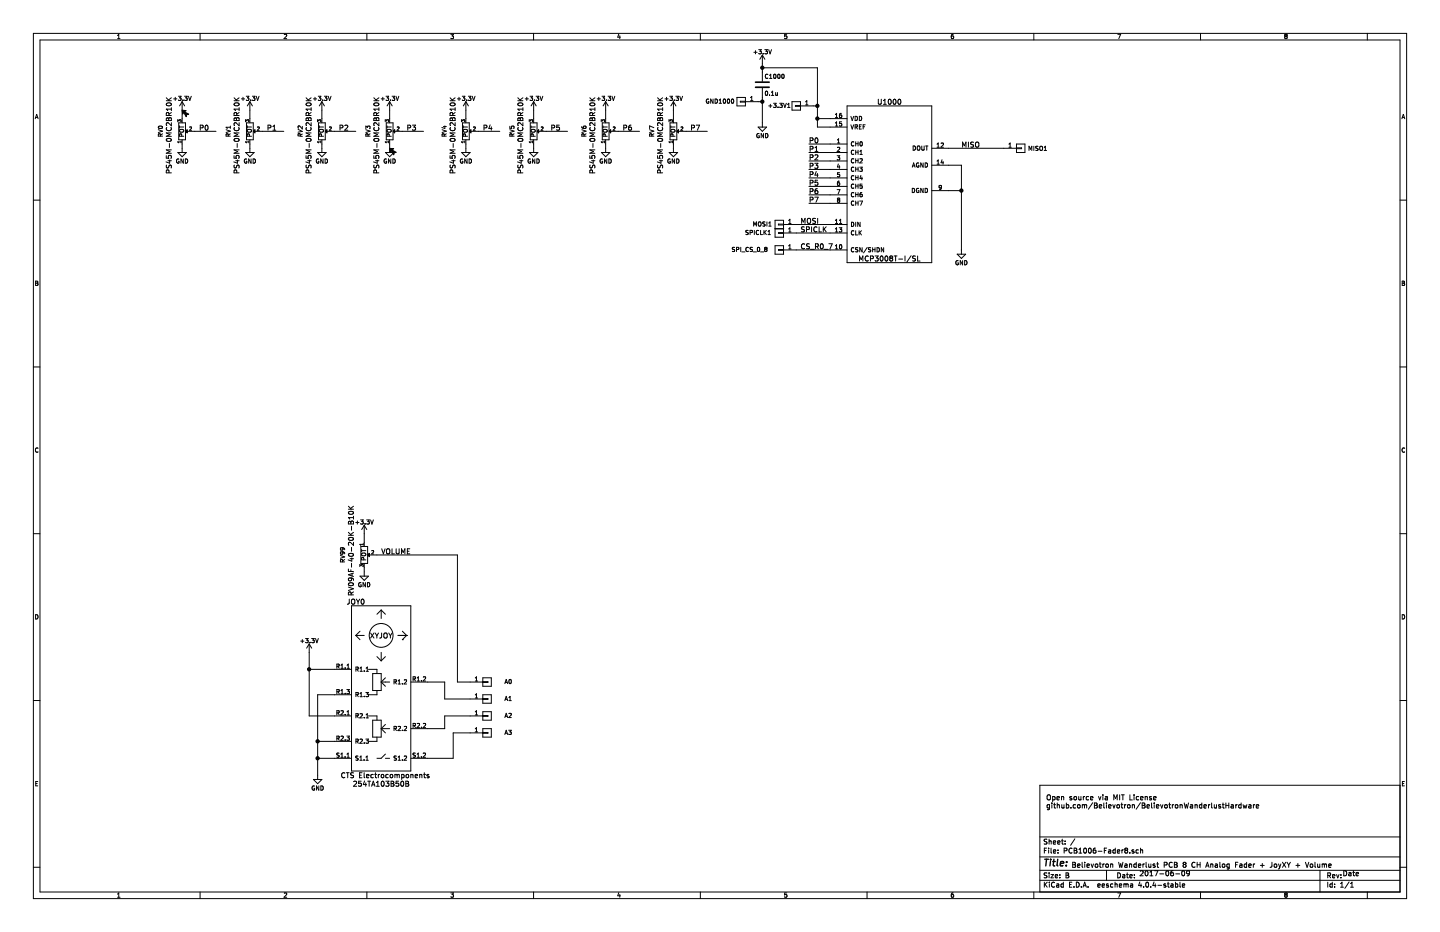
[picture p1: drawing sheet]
EESchema Schematic File Version 2
LIBS:74xgxx
LIBS:74xx
LIBS:ac-dc
LIBS:actel
LIBS:adc-dac
LIBS:Altera
LIBS:analog_devices
LIBS:analog_switches
LIBS:atmel
LIBS:audio
LIBS:battery_management
LIBS:bbd
LIBS:brooktre
LIBS:cmos_ieee
LIBS:cmos4000
LIBS:conn
LIBS:contrib
LIBS:cypress
LIBS:dc-dc
LIBS:device
LIBS:digital-audio
LIBS:diode
LIBS:display
LIBS:dsp
LIBS:elec-unifil
LIBS:ESD_Protection
LIBS:ftdi
LIBS:gennum
LIBS:graphic
LIBS:hc11
LIBS:intel
LIBS:interface
LIBS:ir
LIBS:Lattice
LIBS:linear
LIBS:logo
LIBS:maxim
LIBS:memory
LIBS:microchip
LIBS:microchip_dspic33dsc
LIBS:microchip_pic10mcu
LIBS:microchip_pic12mcu
LIBS:microchip_pic16mcu
LIBS:microchip_pic18mcu
LIBS:microchip_pic32mcu
LIBS:microcontrollers
LIBS:motor_drivers
LIBS:motorola
LIBS:msp430
LIBS:nordicsemi
LIBS:nxp_armmcu
LIBS:onsemi
LIBS:opto
LIBS:Oscillators
LIBS:philips
LIBS:power
LIBS:Power_Management
LIBS:powerint
LIBS:pspice
LIBS:references
LIBS:regul
LIBS:relays
LIBS:rfcom
LIBS:sensors
LIBS:silabs
LIBS:siliconi
LIBS:stm8
LIBS:stm32
LIBS:supertex
LIBS:switches
LIBS:texas
LIBS:transf
LIBS:transistors
LIBS:ttl_ieee
LIBS:valves
LIBS:video
LIBS:Worldsemi
LIBS:Xicor
LIBS:xilinx
LIBS:Zilog
LIBS:believotron_wanderlust
LIBS:PCB1006-Fader8-cache
EELAYER 25 0
EELAYER END
$Descr B 17000 11000
encoding utf-8
Sheet 1 1
Title ""
Date ""
Rev ""
Comp ""
Comment1 ""
Comment2 ""
Comment3 ""
Comment4 ""
$EndDescr
$Comp
L POT RV0
U 1 1
P 2150 1550
F 0 "RV0" H 2150 1300 50  0000 C CNN
F 1 "POT" H 2150 1550 50  0000 C CNN
F 2 "Liberry:LINEAR_POT_TT_ELECTRONICS_PS45M" H 2150 1550 50  0001 C CNN
F 3 "" H 2150 1550 50  0000 C CNN
F 4 "TT-ELECTRONICS_BI" H 2150 1550 60  0001 C CNN "MFG"
F 5 "PS45M-0MC2BR10K" H 2100 1400 60  0000 C CNN "MPN"
	1    2150 1550
	0    1    -1   0   
$EndComp
$Comp
L GND #PWR01
U 1 1
P 2150 1750
F 0 "#PWR01" H 2150 1500 50  0001 C CNN
F 1 "GND" H 2150 1600 50  0000 C CNN
F 2 "" H 2150 1750 50  0000 C CNN
F 3 "" H 2150 1750 50  0000 C CNN
	1    2150 1750
	1    0    0    -1  
$EndComp
$Comp
L +3.3V #PWR02
U 1 1
P 2150 1300
F 0 "#PWR02" H 2150 1150 50  0001 C CNN
F 1 "+3.3V" H 2150 1440 50  0000 C CNN
F 2 "" H 2150 1300 50  0000 C CNN
F 3 "" H 2150 1300 50  0000 C CNN
	1    2150 1300
	1    0    0    -1  
$EndComp
Text Label 2350 1550 0    60   ~ 0
P0
$Comp
L POT RV1
U 1 1
P 2950 1550
F 0 "RV1" H 2950 1300 50  0000 C CNN
F 1 "POT" H 2950 1550 50  0000 C CNN
F 2 "Liberry:LINEAR_POT_TT_ELECTRONICS_PS45M" H 2950 1550 50  0001 C CNN
F 3 "" H 2950 1550 50  0000 C CNN
F 4 "TT-ELECTRONICS_BI" H 2950 1550 60  0001 C CNN "MFG"
F 5 "PS45M-0MC2BR10K" H 2900 1400 60  0000 C CNN "MPN"
	1    2950 1550
	0    1    -1   0   
$EndComp
$Comp
L GND #PWR03
U 1 1
P 2950 1750
F 0 "#PWR03" H 2950 1500 50  0001 C CNN
F 1 "GND" H 2950 1600 50  0000 C CNN
F 2 "" H 2950 1750 50  0000 C CNN
F 3 "" H 2950 1750 50  0000 C CNN
	1    2950 1750
	1    0    0    -1  
$EndComp
$Comp
L +3.3V #PWR04
U 1 1
P 2950 1300
F 0 "#PWR04" H 2950 1150 50  0001 C CNN
F 1 "+3.3V" H 2950 1440 50  0000 C CNN
F 2 "" H 2950 1300 50  0000 C CNN
F 3 "" H 2950 1300 50  0000 C CNN
	1    2950 1300
	1    0    0    -1  
$EndComp
Text Label 3150 1550 0    60   ~ 0
P1
$Comp
L POT RV2
U 1 1
P 3800 1550
F 0 "RV2" H 3800 1300 50  0000 C CIN
F 1 "POT" H 3800 1550 50  0000 C CNN
F 2 "Liberry:LINEAR_POT_TT_ELECTRONICS_PS45M" H 3800 1550 50  0001 C CNN
F 3 "" H 3800 1550 50  0000 C CNN
F 4 "TT-ELECTRONICS_BI" H 3800 1550 60  0001 C CNN "MFG"
F 5 "PS45M-0MC2BR10K" H 3750 1400 60  0000 C CNN "MPN"
	1    3800 1550
	0    1    -1   0   
$EndComp
$Comp
L GND #PWR05
U 1 1
P 3800 1750
F 0 "#PWR05" H 3800 1500 50  0001 C CNN
F 1 "GND" H 3800 1600 50  0000 C CNN
F 2 "" H 3800 1750 50  0000 C CNN
F 3 "" H 3800 1750 50  0000 C CNN
	1    3800 1750
	1    0    0    -1  
$EndComp
$Comp
L +3.3V #PWR06
U 1 1
P 3800 1300
F 0 "#PWR06" H 3800 1150 50  0001 C CNN
F 1 "+3.3V" H 3800 1440 50  0000 C CNN
F 2 "" H 3800 1300 50  0000 C CNN
F 3 "" H 3800 1300 50  0000 C CNN
	1    3800 1300
	1    0    0    -1  
$EndComp
Text Label 4000 1550 0    60   ~ 0
P2
$Comp
L POT RV3
U 1 1
P 4600 1550
F 0 "RV3" H 4600 1300 50  0000 C CNN
F 1 "POT" H 4600 1550 50  0000 C CNN
F 2 "Liberry:LINEAR_POT_TT_ELECTRONICS_PS45M" H 4600 1550 50  0001 C CNN
F 3 "" H 4600 1550 50  0000 C CNN
F 4 "TT-ELECTRONICS_BI" H 4600 1550 60  0001 C CNN "MFG"
F 5 "PS45M-0MC2BR10K" H 4550 1400 60  0000 C CNN "MPN"
	1    4600 1550
	0    1    -1   0   
$EndComp
$Comp
L GND #PWR07
U 1 1
P 4600 1750
F 0 "#PWR07" H 4600 1500 50  0001 C CNN
F 1 "GND" H 4600 1600 50  0000 C CNN
F 2 "" H 4600 1750 50  0000 C CNN
F 3 "" H 4600 1750 50  0000 C CNN
	1    4600 1750
	1    0    0    -1  
$EndComp
$Comp
L +3.3V #PWR08
U 1 1
P 4600 1300
F 0 "#PWR08" H 4600 1150 50  0001 C CNN
F 1 "+3.3V" H 4600 1440 50  0000 C CNN
F 2 "" H 4600 1300 50  0000 C CNN
F 3 "" H 4600 1300 50  0000 C CNN
	1    4600 1300
	1    0    0    -1  
$EndComp
Text Label 4800 1550 0    60   ~ 0
P3
$Comp
L POT RV4
U 1 1
P 5500 1550
F 0 "RV4" H 5500 1300 50  0000 C CNN
F 1 "POT" H 5500 1550 50  0000 C CNN
F 2 "Liberry:LINEAR_POT_TT_ELECTRONICS_PS45M" H 5500 1550 50  0001 C CNN
F 3 "" H 5500 1550 50  0000 C CNN
F 4 "TT-ELECTRONICS_BI" H 5500 1550 60  0001 C CNN "MFG"
F 5 "PS45M-0MC2BR10K" H 5450 1400 60  0000 C CNN "MPN"
	1    5500 1550
	0    1    -1   0   
$EndComp
$Comp
L GND #PWR09
U 1 1
P 5500 1750
F 0 "#PWR09" H 5500 1500 50  0001 C CNN
F 1 "GND" H 5500 1600 50  0000 C CNN
F 2 "" H 5500 1750 50  0000 C CNN
F 3 "" H 5500 1750 50  0000 C CNN
	1    5500 1750
	1    0    0    -1  
$EndComp
$Comp
L +3.3V #PWR010
U 1 1
P 5500 1300
F 0 "#PWR010" H 5500 1150 50  0001 C CNN
F 1 "+3.3V" H 5500 1440 50  0000 C CNN
F 2 "" H 5500 1300 50  0000 C CNN
F 3 "" H 5500 1300 50  0000 C CNN
	1    5500 1300
	1    0    0    -1  
$EndComp
Text Label 5700 1550 0    60   ~ 0
P4
$Comp
L POT RV5
U 1 1
P 6300 1550
F 0 "RV5" H 6300 1300 50  0000 C CNN
F 1 "POT" H 6300 1550 50  0000 C CNN
F 2 "Liberry:LINEAR_POT_TT_ELECTRONICS_PS45M" H 6300 1550 50  0001 C CNN
F 3 "" H 6300 1550 50  0000 C CNN
F 4 "TT-ELECTRONICS_BI" H 6300 1550 60  0001 C CNN "MFG"
F 5 "PS45M-0MC2BR10K" H 6250 1400 60  0000 C CNN "MPN"
	1    6300 1550
	0    1    -1   0   
$EndComp
$Comp
L GND #PWR011
U 1 1
P 6300 1750
F 0 "#PWR011" H 6300 1500 50  0001 C CNN
F 1 "GND" H 6300 1600 50  0000 C CNN
F 2 "" H 6300 1750 50  0000 C CNN
F 3 "" H 6300 1750 50  0000 C CNN
	1    6300 1750
	1    0    0    -1  
$EndComp
$Comp
L +3.3V #PWR012
U 1 1
P 6300 1300
F 0 "#PWR012" H 6300 1150 50  0001 C CNN
F 1 "+3.3V" H 6300 1440 50  0000 C CNN
F 2 "" H 6300 1300 50  0000 C CNN
F 3 "" H 6300 1300 50  0000 C CNN
	1    6300 1300
	1    0    0    -1  
$EndComp
Text Label 6500 1550 0    60   ~ 0
P5
$Comp
L POT RV6
U 1 1
P 7150 1550
F 0 "RV6" H 7150 1300 50  0000 C CNN
F 1 "POT" H 7150 1550 50  0000 C CNN
F 2 "Liberry:LINEAR_POT_TT_ELECTRONICS_PS45M" H 7150 1550 50  0001 C CNN
F 3 "" H 7150 1550 50  0000 C CNN
F 4 "TT-ELECTRONICS_BI" H 7150 1550 60  0001 C CNN "MFG"
F 5 "PS45M-0MC2BR10K" H 7100 1400 60  0000 C CNN "MPN"
	1    7150 1550
	0    1    -1   0   
$EndComp
$Comp
L GND #PWR013
U 1 1
P 7150 1750
F 0 "#PWR013" H 7150 1500 50  0001 C CNN
F 1 "GND" H 7150 1600 50  0000 C CNN
F 2 "" H 7150 1750 50  0000 C CNN
F 3 "" H 7150 1750 50  0000 C CNN
	1    7150 1750
	1    0    0    -1  
$EndComp
$Comp
L +3.3V #PWR014
U 1 1
P 7150 1300
F 0 "#PWR014" H 7150 1150 50  0001 C CNN
F 1 "+3.3V" H 7150 1440 50  0000 C CNN
F 2 "" H 7150 1300 50  0000 C CNN
F 3 "" H 7150 1300 50  0000 C CNN
	1    7150 1300
	1    0    0    -1  
$EndComp
Text Label 7350 1550 0    60   ~ 0
P6
$Comp
L POT RV7
U 1 1
P 7950 1550
F 0 "RV7" H 7950 1300 50  0000 C CNN
F 1 "POT" H 7950 1550 50  0000 C CNN
F 2 "Liberry:LINEAR_POT_TT_ELECTRONICS_PS45M" H 7950 1550 50  0001 C CNN
F 3 "" H 7950 1550 50  0000 C CNN
F 4 "TT-ELECTRONICS_BI" H 7950 1550 60  0001 C CNN "MFG"
F 5 "PS45M-0MC2BR10K" H 7900 1400 60  0000 C CNN "MPN"
	1    7950 1550
	0    1    -1   0   
$EndComp
$Comp
L GND #PWR015
U 1 1
P 7950 1750
F 0 "#PWR015" H 7950 1500 50  0001 C CNN
F 1 "GND" H 7950 1600 50  0000 C CNN
F 2 "" H 7950 1750 50  0000 C CNN
F 3 "" H 7950 1750 50  0000 C CNN
	1    7950 1750
	1    0    0    -1  
$EndComp
$Comp
L +3.3V #PWR016
U 1 1
P 7950 1300
F 0 "#PWR016" H 7950 1150 50  0001 C CNN
F 1 "+3.3V" H 7950 1440 50  0000 C CNN
F 2 "" H 7950 1300 50  0000 C CNN
F 3 "" H 7950 1300 50  0000 C CNN
	1    7950 1300
	1    0    0    -1  
$EndComp
Text Label 8150 1550 0    60   ~ 0
P7
$Comp
L MCP3008T-I/SL U1000
U 1 1
P 10500 2100
F 0 "U1000" H 10500 3000 60  0000 C CNN
F 1 "MCP3008T-I/SL" H 10500 1150 60  0000 C CNN
F 2 "Liberry:SOIC-16" H 10500 2100 60  0001 C CNN
F 3 "" H 10500 2100 60  0001 C CNN
F 4 "Microchip" H 10500 2100 60  0001 C CNN "MFG"
F 5 "MCP3008T-I/SL" H 10500 2100 60  0001 C CNN "MPN"
	1    10500 2100
	1    0    0    -1  
$EndComp
$Comp
L C C1000
U 1 1
P 9000 1000
F 0 "C1000" H 9025 1100 50  0000 L CNN
F 1 "0.1u" H 9025 900 50  0000 L CNN
F 2 "Capacitors_SMD:C_0603" H 9038 850 50  0001 C CNN
F 3 "" H 9000 1000 50  0000 C CNN
F 4 "Yaego" H 9000 1000 60  0001 C CNN "MFG"
F 5 "CC0603KRX7R9BB104" H 9000 1000 60  0001 C CNN "MPN"
	1    9000 1000
	1    0    0    -1  
$EndComp
$Comp
L GND #PWR017
U 1 1
P 9000 1450
F 0 "#PWR017" H 9000 1200 50  0001 C CNN
F 1 "GND" H 9000 1300 50  0000 C CNN
F 2 "" H 9000 1450 50  0000 C CNN
F 3 "" H 9000 1450 50  0000 C CNN
	1    9000 1450
	1    0    0    -1  
$EndComp
$Comp
L +3.3V #PWR018
U 1 1
P 9000 750
F 0 "#PWR018" H 9000 600 50  0001 C CNN
F 1 "+3.3V" H 9000 890 50  0000 C CNN
F 2 "" H 9000 750 50  0000 C CNN
F 3 "" H 9000 750 50  0000 C CNN
	1    9000 750 
	1    0    0    -1  
$EndComp
Text Label 9550 1700 0    60   ~ 0
P0
$Comp
L GND #PWR019
U 1 1
P 11350 2950
F 0 "#PWR019" H 11350 2700 50  0001 C CNN
F 1 "GND" H 11350 2800 50  0000 C CNN
F 2 "" H 11350 2950 50  0000 C CNN
F 3 "" H 11350 2950 50  0000 C CNN
	1    11350 2950
	1    0    0    -1  
$EndComp
$Comp
L CONN_01X01 MOSI1
U 1 1
P 9200 2650
F 0 "MOSI1" H 9400 2650 50  0000 C CNN
F 1 "CONN_01X01" V 9300 2650 50  0001 C CNN
F 2 "Liberry:TH_0.1_1x2_Jumper" H 9200 2650 50  0001 C CNN
F 3 "" H 9200 2650 50  0000 C CNN
F 4 "PCB" H 9200 2650 60  0001 C CNN "MFG"
F 5 "ON_PCB" H 9200 2650 60  0001 C CNN "MPN"
	1    9200 2650
	-1   0    0    1   
$EndComp
$Comp
L CONN_01X01 SPICLK1
U 1 1
P 9200 2750
F 0 "SPICLK1" H 9450 2750 50  0000 C CNN
F 1 "CONN_01X01" V 9300 2750 50  0001 C CNN
F 2 "Liberry:TH_0.1_1x2_Jumper" H 9200 2750 50  0001 C CNN
F 3 "" H 9200 2750 50  0000 C CNN
F 4 "PCB" H 9200 2750 60  0001 C CNN "MFG"
F 5 "ON_PCB" H 9200 2750 60  0001 C CNN "MPN"
	1    9200 2750
	-1   0    0    1   
$EndComp
$Comp
L CONN_01X01 SPI_CS_0_8
U 1 1
P 9200 2950
F 0 "SPI_CS_0_8" H 9550 2950 50  0000 C CNN
F 1 "CONN_01X01" V 9300 2950 50  0001 C CNN
F 2 "Liberry:TH_0.1_1x2_Jumper" H 9200 2950 50  0001 C CNN
F 3 "" H 9200 2950 50  0000 C CNN
F 4 "PCB" H 9200 2950 60  0001 C CNN "MFG"
F 5 "ON_PCB" H 9200 2950 60  0001 C CNN "MPN"
	1    9200 2950
	-1   0    0    1   
$EndComp
$Comp
L CONN_01X01 MISO1
U 1 1
P 12050 1750
F 0 "MISO1" H 12250 1750 50  0000 C CNN
F 1 "CONN_01X01" V 12150 1750 50  0001 C CNN
F 2 "Liberry:TH_0.1_1x2_Jumper" H 12050 1750 50  0001 C CNN
F 3 "" H 12050 1750 50  0000 C CNN
F 4 "PCB" H 12050 1750 60  0001 C CNN "MFG"
F 5 "ON_PCB" H 12050 1750 60  0001 C CNN "MPN"
	1    12050 1750
	1    0    0    -1  
$EndComp
Text Label 9550 1800 0    60   ~ 0
P1
Text Label 9550 1900 0    60   ~ 0
P2
Text Label 9550 2000 0    60   ~ 0
P3
Text Label 9550 2100 0    60   ~ 0
P4
Text Label 9550 2200 0    60   ~ 0
P5
Text Label 9550 2300 0    60   ~ 0
P6
Text Label 9550 2400 0    60   ~ 0
P7
$Comp
L CONN_01X01 +3.3V1
U 1 1
P 9400 1250
F 0 "+3.3V1" H 9600 1250 50  0000 C CNN
F 1 "CONN_01X01" V 9500 1250 50  0001 C CNN
F 2 "Liberry:TH_0.1_1x2_Jumper" H 9400 1250 50  0001 C CNN
F 3 "" H 9400 1250 50  0000 C CNN
F 4 "PCB" H 9400 1250 60  0001 C CNN "MFG"
F 5 "ON_PCB" H 9400 1250 60  0001 C CNN "MPN"
	1    9400 1250
	-1   0    0    1   
$EndComp
$Comp
L CONN_01X01 GND1000
U 1 1
P 8750 1200
F 0 "GND1000" H 9000 1200 50  0000 C CNN
F 1 "CONN_01X01" V 8850 1200 50  0001 C CNN
F 2 "Liberry:TH_0.1_1x2_Jumper" H 8750 1200 50  0001 C CNN
F 3 "" H 8750 1200 50  0000 C CNN
F 4 "PCB" H 8750 1200 60  0001 C CNN "MFG"
F 5 "ON_PCB" H 8750 1200 60  0001 C CNN "MPN"
	1    8750 1200
	-1   0    0    1   
$EndComp
Text Label 9450 2650 0    60   ~ 0
MOSI
Text Label 9450 2750 0    60   ~ 0
SPICLK
Text Label 9450 2950 0    60   ~ 0
CS_R0_7
Text Label 11350 1750 0    60   ~ 0
MISO
$Comp
L CONN_01X01 A0
U 1 1
P 5750 8050
F 0 "A0" H 6000 8050 50  0000 C CNN
F 1 "CONN_01X01" V 5850 8050 50  0001 C CNN
F 2 "Liberry:single_0.1" H 5750 8050 50  0001 C CNN
F 3 "" H 5750 8050 50  0000 C CNN
F 4 "PCB" H 5750 8050 60  0001 C CNN "MFG"
F 5 "ON_PCB" H 5750 8050 60  0001 C CNN "MPN"
	1    5750 8050
	1    0    0    1   
$EndComp
$Comp
L CONN_01X01 A1
U 1 1
P 5750 8250
F 0 "A1" H 6000 8250 50  0000 C CNN
F 1 "CONN_01X01" V 5850 8250 50  0001 C CNN
F 2 "Liberry:single_0.1" H 5750 8250 50  0001 C CNN
F 3 "" H 5750 8250 50  0000 C CNN
F 4 "PCB" H 5750 8250 60  0001 C CNN "MFG"
F 5 "ON_PCB" H 5750 8250 60  0001 C CNN "MPN"
	1    5750 8250
	1    0    0    1   
$EndComp
$Comp
L CONN_01X01 A2
U 1 1
P 5750 8450
F 0 "A2" H 6000 8450 50  0000 C CNN
F 1 "CONN_01X01" V 5850 8450 50  0001 C CNN
F 2 "Liberry:single_0.1" H 5750 8450 50  0001 C CNN
F 3 "" H 5750 8450 50  0000 C CNN
F 4 "PCB" H 5750 8450 60  0001 C CNN "MFG"
F 5 "ON_PCB" H 5750 8450 60  0001 C CNN "MPN"
	1    5750 8450
	1    0    0    1   
$EndComp
$Comp
L CONN_01X01 A3
U 1 1
P 5750 8650
F 0 "A3" H 6000 8650 50  0000 C CNN
F 1 "CONN_01X01" V 5850 8650 50  0001 C CNN
F 2 "Liberry:single_0.1" H 5750 8650 50  0001 C CNN
F 3 "" H 5750 8650 50  0000 C CNN
F 4 "PCB" H 5750 8650 60  0001 C CNN "MFG"
F 5 "ON_PCB" H 5750 8650 60  0001 C CNN "MPN"
	1    5750 8650
	1    0    0    1   
$EndComp
$Comp
L XYJOY JOY0
U 1 1
P 4500 8050
F 0 "JOY0" H 4200 9000 60  0000 C CNN
F 1 "XYJOY" H 4500 8600 60  0000 C CNN
F 2 "Liberry:XY_JOY_254TA103B50B" H 4500 8600 60  0001 C CNN
F 3 "" H 4500 8600 60  0001 C CNN
	1    4500 8050
	1    0    0    -1  
$EndComp
$Comp
L +3.3V #PWR020
U 1 1
P 3650 7700
F 0 "#PWR020" H 3650 7550 50  0001 C CNN
F 1 "+3.3V" H 3650 7840 50  0000 C CNN
F 2 "" H 3650 7700 50  0000 C CNN
F 3 "" H 3650 7700 50  0000 C CNN
	1    3650 7700
	1    0    0    -1  
$EndComp
$Comp
L GND #PWR021
U 1 1
P 3750 9150
F 0 "#PWR021" H 3750 8900 50  0001 C CNN
F 1 "GND" H 3750 9000 50  0000 C CNN
F 2 "" H 3750 9150 50  0000 C CNN
F 3 "" H 3750 9150 50  0000 C CNN
	1    3750 9150
	1    0    0    -1  
$EndComp
Wire Wire Line
	2150 1400 2150 1300
Wire Wire Line
	2150 1750 2150 1700
Wire Wire Line
	2300 1550 2550 1550
Wire Wire Line
	2950 1400 2950 1300
Wire Wire Line
	2950 1750 2950 1700
Wire Wire Line
	3100 1550 3350 1550
Wire Wire Line
	3800 1400 3800 1300
Wire Wire Line
	3800 1750 3800 1700
Wire Wire Line
	3950 1550 4200 1550
Wire Wire Line
	4600 1400 4600 1300
Wire Wire Line
	4600 1750 4600 1700
Wire Wire Line
	4750 1550 5000 1550
Wire Wire Line
	5500 1400 5500 1300
Wire Wire Line
	5500 1750 5500 1700
Wire Wire Line
	5650 1550 5900 1550
Wire Wire Line
	6300 1400 6300 1300
Wire Wire Line
	6300 1750 6300 1700
Wire Wire Line
	6450 1550 6700 1550
Wire Wire Line
	7150 1400 7150 1300
Wire Wire Line
	7150 1750 7150 1700
Wire Wire Line
	7300 1550 7550 1550
Wire Wire Line
	7950 1400 7950 1300
Wire Wire Line
	7950 1750 7950 1700
Wire Wire Line
	8100 1550 8350 1550
Wire Wire Line
	9000 1150 9000 1450
Wire Wire Line
	9000 750  9000 850 
Wire Wire Line
	9650 1500 9800 1500
Wire Wire Line
	9650 800  9650 1500
Wire Wire Line
	9650 1400 9800 1400
Wire Wire Line
	9000 800  9650 800 
Connection ~ 9000 800 
Connection ~ 9650 1400
Wire Wire Line
	9800 1700 9550 1700
Wire Wire Line
	9550 1800 9800 1800
Wire Wire Line
	9800 1900 9550 1900
Wire Wire Line
	9800 2000 9550 2000
Wire Wire Line
	9800 2100 9550 2100
Wire Wire Line
	9800 2200 9550 2200
Wire Wire Line
	9800 2300 9550 2300
Wire Wire Line
	9800 2400 9550 2400
Wire Wire Line
	11350 1950 11350 2950
Wire Wire Line
	11350 2250 11200 2250
Wire Wire Line
	11350 1950 11200 1950
Connection ~ 11350 2250
Wire Wire Line
	9400 2950 9800 2950
Wire Wire Line
	9400 2750 9800 2750
Wire Wire Line
	9400 2650 9800 2650
Wire Wire Line
	11200 1750 11850 1750
Wire Wire Line
	9600 1250 9650 1250
Connection ~ 9650 1250
Wire Wire Line
	8950 1200 9000 1200
Connection ~ 9000 1200
Wire Wire Line
	3950 7900 3650 7900
Wire Wire Line
	3650 7700 3650 8450
Wire Wire Line
	3650 8450 3950 8450
Connection ~ 3650 7900
Wire Wire Line
	3950 8200 3750 8200
Wire Wire Line
	3750 8200 3750 9150
Wire Wire Line
	3950 8750 3750 8750
Connection ~ 3750 8750
Wire Wire Line
	3950 8950 3750 8950
Connection ~ 3750 8950
$Comp
L POT RV99
U 1 1
P 4300 6550
F 0 "RV99" H 4300 6300 50  0000 C CNN
F 1 "POT" H 4300 6550 50  0000 C CNN
F 2 "Liberry:RV09AF-40-20K-B10K" H 4300 6550 50  0001 C CNN
F 3 "" H 4300 6550 50  0000 C CNN
F 4 "Alpha Taiwan" H 4300 6550 60  0001 C CNN "MFG"
F 5 "RV09AF-40-20K-B10K" H 4250 6400 60  0000 C CNN "MPN"
	1    4300 6550
	0    1    1    0   
$EndComp
$Comp
L GND #PWR022
U 1 1
P 4300 6750
F 0 "#PWR022" H 4300 6500 50  0001 C CNN
F 1 "GND" H 4300 6600 50  0000 C CNN
F 2 "" H 4300 6750 50  0000 C CNN
F 3 "" H 4300 6750 50  0000 C CNN
	1    4300 6750
	1    0    0    -1  
$EndComp
$Comp
L +3.3V #PWR023
U 1 1
P 4300 6300
F 0 "#PWR023" H 4300 6150 50  0001 C CNN
F 1 "+3.3V" H 4300 6440 50  0000 C CNN
F 2 "" H 4300 6300 50  0000 C CNN
F 3 "" H 4300 6300 50  0000 C CNN
	1    4300 6300
	1    0    0    -1  
$EndComp
Text Label 4500 6550 0    60   ~ 0
VOLUME
Wire Wire Line
	4300 6400 4300 6300
Wire Wire Line
	4300 6750 4300 6700
Wire Wire Line
	4450 6550 5400 6550
Wire Wire Line
	5400 6550 5400 8050
Wire Wire Line
	5400 8050 5550 8050
Wire Wire Line
	5050 8050 5250 8050
Wire Wire Line
	5250 8050 5250 8250
Wire Wire Line
	5250 8250 5550 8250
Wire Wire Line
	5050 8600 5250 8600
Wire Wire Line
	5250 8600 5250 8450
Wire Wire Line
	5250 8450 5550 8450
Wire Wire Line
	5050 8950 5350 8950
Wire Wire Line
	5350 8950 5350 8650
Wire Wire Line
	5350 8650 5550 8650
Text Notes 13450 10350 0    60   ~ 0
2017-06-09
Text Notes 12650 10250 0    60   ~ 0
Believotron Wanderlust PCB 8 CH Analog Fader + JoyXY + Volume
Text Notes 12350 9550 0    60   ~ 0
\nOpen source via MIT License\ngithub.com/Believotron/BelievotronWanderlustHardware
Text Notes 15850 10350 0    60   ~ 0
Date
$EndSCHEMATC
